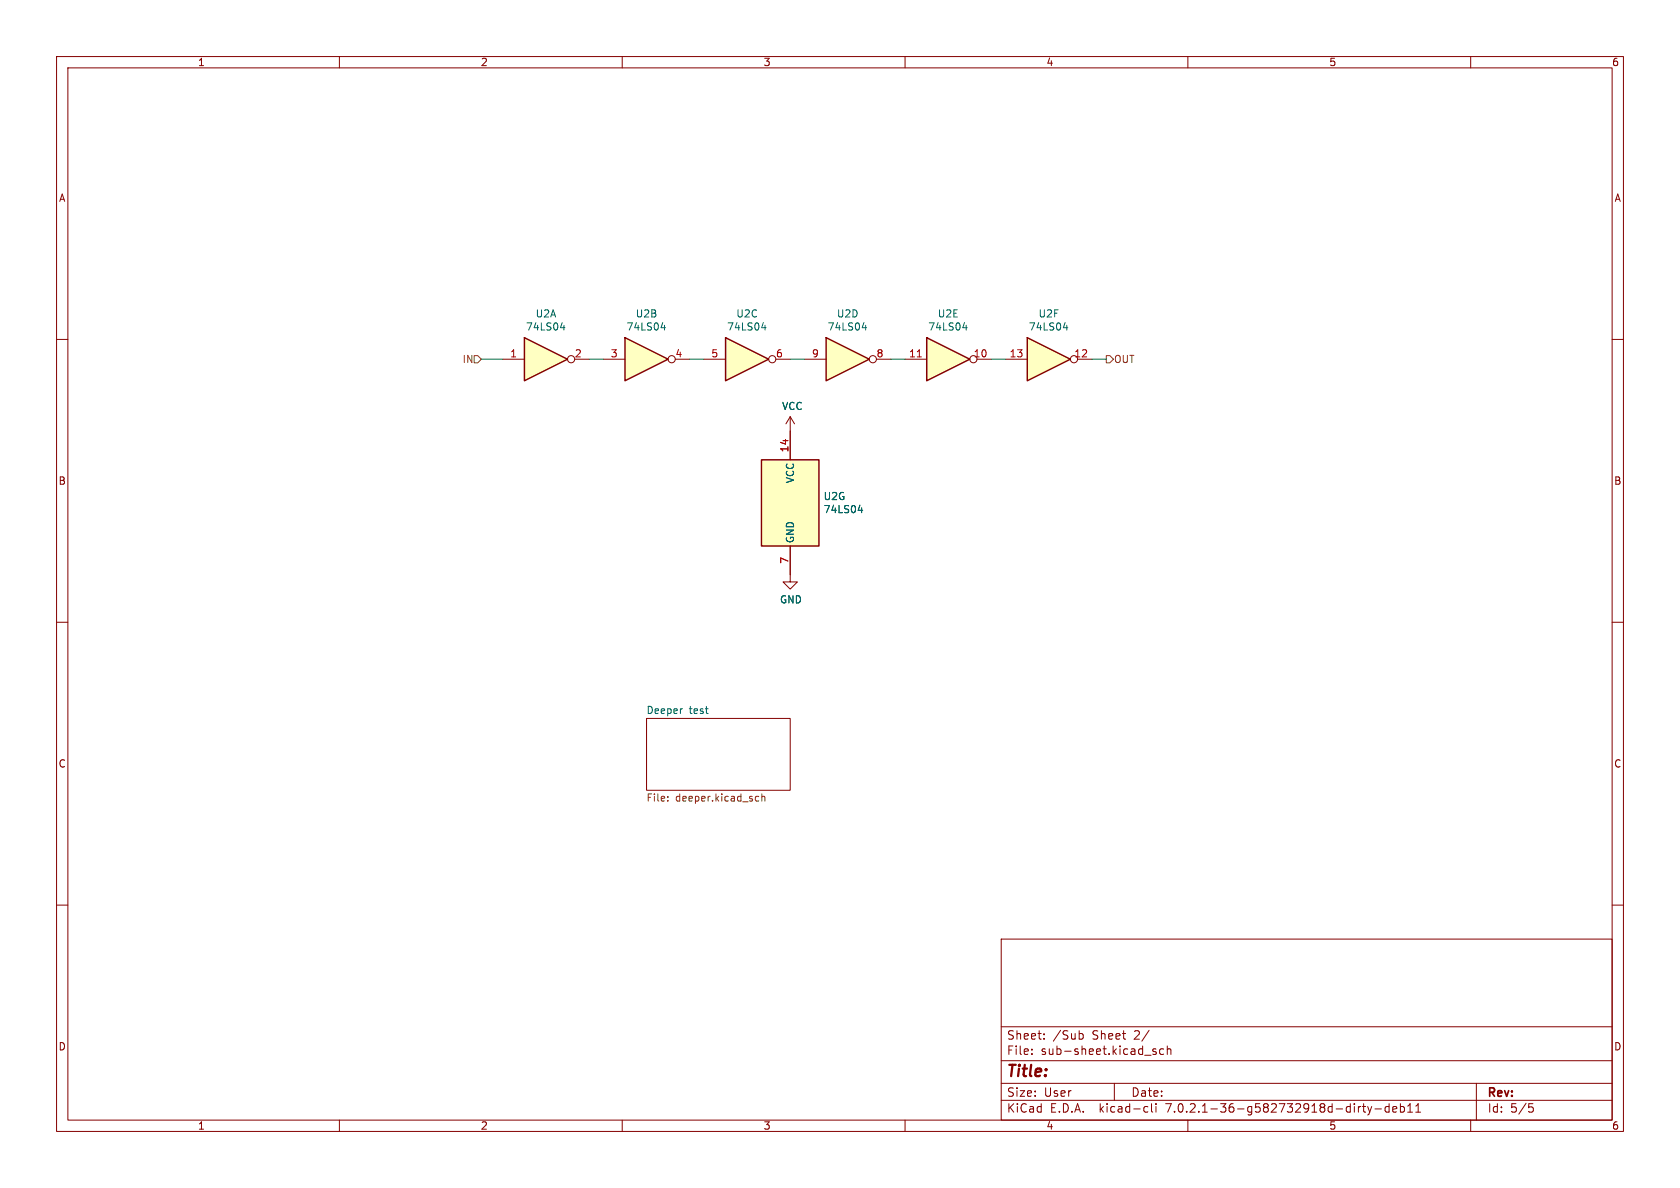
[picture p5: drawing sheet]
<svg xmlns="http://www.w3.org/2000/svg" width="297mm" height="210mm" viewBox="0 0 297 210" stroke-linecap="round" stroke-linejoin="round" font-family="sans-serif">
<g fill="none" stroke="#840000" stroke-width=".18">
<path d="M10 10h277v190h-277zM12 12h273v186h-273zM60 10v2M110 10v2M160 10v2M210 10v2M260 10v2M10 60h2M285 60h2M139.7 73.7l-.8 1.2M139.7 73.7v7.6M139.7 73.7l.8 1.2"/>
<path d="M139.7 96.5v6.4h1.3l-1.3 1.2-1.3-1.2h1.3M10 110h2M285 110h2M114.3 127h25.4v12.7h-25.4zM10 160h2M285 160h2M177 166h108v32h-108zM60 198v2M110 198v2M160 198v2M177 194.5h108M177 191.5h108"/>
<path d="M177 187.5h108M177 181.5h108M182.4 186.3v.1M182.4 185.5v.1M184.6 183.6v.1M184.6 182.8v.1M190.9 182.7l.5 .1 .1 .2-.1 .6-.5 .1M197 191.5v3M202.5 195.6l.4 .1M202.9 196.5l-.4 .1M203.1 182.1l-1.2 2M203.6 195.1v1.3l.2 .2"/>
<path d="M204.4 185.5l-.4-.1-.2 .2 .1 .2 .5 .2v.3h-.6M204.4 195.1v.1M204.4 195.6v1M205.7 185.5l-.4-.1-.3 .3v.4l.1 .2h.6M206.4 185.5l.2-.1 .3 .1 .1 .9M206.4 184.9v1.5M210 198v2M240.4 195.6h.2M240.9 195.6h.5M241.1 195.1v1.3l.3 .2M241.8 195.6l.3 1M242.1 196.6l-.1 .4-.2 .1"/>
<path d="M242.5 195.6l-.4 1M243.1 196h1.1M245.6 195.7l-.5-.1-.2 .3v.4l.1 .2h.6M245.6 195.1v1.5M246.2 196.1l.7-.1v-.3l-.5-.1-.2 .2 .1 .7h.6M247.6 195.7l.4-.1 .3 .3v.4l-.2 .2h-.5M247.6 195.1v1.5M248.9 196.6h.8M248.9 195.5l.4-.4v1.5M250.3 196.6h.8M250.3 195.5l.4-.4v1.5M260 198v2"/>
<path d="M261 191.5v6.5M270.3 195.1h.7M270.4 195.7h.4l.3 .3-.2 .5-.5 .1"/>
</g>
<path d="M114.3 127h25.4v12.7h-25.4z" fill="#fff" stroke="#fff" stroke-width=".18"/>
<path d="M118 141.5v.1M118 140.8v.1M133.8 140.8h.3M134.1 141.6h-.3M134.7 140.9l.2-.1h.3v.8M134.7 140.3v1.3" fill="none" stroke="#725600" stroke-width=".18"/>
<path d="M134.6 81.3h10.2v15.2h-10.2z" fill="#ffffc2" stroke="#ffffc2" stroke-width=".18"/>
<path d="M134.6 81.3h10.2v15.2h-10.2z" fill="none" stroke="#840000" stroke-width=".25"/>
<path d="M151.7 90.2h.8M152.3 89.8v.8" fill="none" stroke="#006464" stroke-width=".18"/>
<path d="M92.7 59.7l7.6 3.8-7.6 3.8z" fill="#ffffc2"/>
<path d="M92.7 59.7l7.6 3.8-7.6 3.8z" fill="none" stroke="#840000" stroke-width=".25"/>
<g fill="none" stroke="#840000" stroke-width=".18">
<path d="M88.9 63.5h3.8M101.6 63.5h2.5"/>
<circle cx="101" cy="63.5" r=".63"/>
</g>
<path d="M99.1 57.9h.8M99.7 57.5v.8" fill="none" stroke="#006464" stroke-width=".18"/>
<path d="M110.5 59.7l7.6 3.8-7.6 3.8z" fill="#ffffc2"/>
<path d="M110.5 59.7l7.6 3.8-7.6 3.8z" fill="none" stroke="#840000" stroke-width=".25"/>
<g fill="none" stroke="#840000" stroke-width=".18">
<path d="M106.7 63.5h3.8M119.4 63.5h2.5"/>
<circle cx="118.7" cy="63.5" r=".63"/>
</g>
<path d="M116.9 57.9h.8M117.5 57.5v.8" fill="none" stroke="#006464" stroke-width=".18"/>
<path d="M128.3 59.7l7.6 3.8-7.6 3.8z" fill="#ffffc2"/>
<path d="M128.3 59.7l7.6 3.8-7.6 3.8z" fill="none" stroke="#840000" stroke-width=".25"/>
<g fill="none" stroke="#840000" stroke-width=".18">
<path d="M124.5 63.5h3.8M137.2 63.5h2.5"/>
<circle cx="136.5" cy="63.5" r=".63"/>
</g>
<path d="M134.7 57.9h.7M135.3 57.5v.8" fill="none" stroke="#006464" stroke-width=".18"/>
<path d="M181.6 59.7l7.6 3.8-7.6 3.8z" fill="#ffffc2"/>
<path d="M181.6 59.7l7.6 3.8-7.6 3.8z" fill="none" stroke="#840000" stroke-width=".25"/>
<g fill="none" stroke="#840000" stroke-width=".18">
<path d="M177.8 63.5h3.8M190.5 63.5h2.5"/>
<circle cx="189.9" cy="63.5" r=".63"/>
</g>
<path d="M188 57.9h.8M188.6 57.5v.8" fill="none" stroke="#006464" stroke-width=".18"/>
<path d="M163.8 59.7l7.6 3.8-7.6 3.8z" fill="#ffffc2"/>
<path d="M163.8 59.7l7.6 3.8-7.6 3.8z" fill="none" stroke="#840000" stroke-width=".25"/>
<g fill="none" stroke="#840000" stroke-width=".18">
<path d="M160 63.5h3.8M172.7 63.5h2.6"/>
<circle cx="172.1" cy="63.5" r=".63"/>
</g>
<path d="M162.2 63.1h.7" fill="none" stroke="#a90000" stroke-width=".18"/>
<path d="M170.2 57.9h.8M170.8 57.5v.8" fill="none" stroke="#006464" stroke-width=".18"/>
<path d="M146 59.7l7.7 3.8-7.7 3.8z" fill="#ffffc2"/>
<path d="M146 59.7l7.7 3.8-7.7 3.8z" fill="none" stroke="#840000" stroke-width=".25"/>
<g fill="none" stroke="#840000" stroke-width=".18">
<path d="M139.7 76.2v5.1M142.2 63.5h3.8M154.9 63.5h2.6M139.7 96.5v5.1"/>
<circle cx="154.3" cy="63.5" r=".63"/>
</g>
<path d="M152.4 57.9h.8M153 57.5v.8M151.7 90.2h.8M152.3 89.8v.8" fill="none" stroke="#006464" stroke-width=".18"/>
<path d="M83.8 62.9h.7l.6 .6-.6 .6h-.7zM195.6 62.9h.6l.6 .6-.6 .6h-.6z" fill="none" stroke="#725600" stroke-width=".18"/>
<path d="M85.1 63.5h3.8M104.1 63.5h2.6M121.9 63.5h2.6M139.7 63.5h2.5M157.5 63.5h2.5M175.3 63.5h2.5M193 63.5h2.6" fill="none" stroke="#009600" stroke-width=".18"/>
<text font-size="2.8" fill="#840000" x="178" y="190.8">Title:</text>
<g font-size="2.1" fill="#840000">
<text x="178" y="183.9">Sheet:</text>
<text x="186.2" y="183.9">/Sub</text>
<text x="193.1" y="183.9">Sheet</text>
<text x="200.5" y="183.9">2/</text>
<text x="178" y="186.6">File:</text>
<text x="184" y="186.6">sub-sheet.kicad_sch</text>
<text x="178" y="196.8">KiCad</text>
<text x="178" y="194">Size:</text>
<text x="184.6" y="194">User</text>
<text x="185.7" y="196.8">E.D.A.</text>
<text x="194.4" y="196.8">kicad-cli</text>
<text x="200" y="194">Date:</text>
<text x="206.2" y="196.8">7.0.2.1-36-g582732918d-dirty-deb11</text>
<text x="263" y="194.2">Rev:</text>
<text x="263" y="196.8">Id:</text>
<text x="267" y="196.8">5/5</text>
</g>
<g font-size="1.8" fill="#840000">
<text x="35" y="11.8">1</text>
<text x="85" y="11.8">2</text>
<text x="135" y="11.8">3</text>
<text x="185" y="11.8">4</text>
<text x="235" y="11.8">5</text>
<text x="285" y="11.8">6</text>
<text x="10.4" y="35.8">A</text>
<text x="285.4" y="35.8">A</text>
<text x="10.3" y="85.8">B</text>
<text x="285.3" y="85.8">B</text>
<text x="10.3" y="135.8">C</text>
<text x="285.3" y="135.8">C</text>
<text x="10.3" y="185.8">D</text>
<text x="285.3" y="185.8">D</text>
<text x="35" y="199.8">1</text>
<text x="85" y="199.8">2</text>
<text x="135" y="199.8">3</text>
<text x="185" y="199.8">4</text>
<text x="235" y="199.8">5</text>
<text x="285" y="199.8">6</text>
</g>
<g font-size="1.8" fill="#006464">
<text x="92.9" y="58.6">74LS04</text>
<text x="94.6" y="56.3">U2A</text>
<text x="110.7" y="58.6">74LS04</text>
<text x="112.3" y="56.3">U2B</text>
<text x="128.5" y="58.6">74LS04</text>
<text x="130.1" y="56.3">U2C</text>
<text x="146.3" y="58.6">74LS04</text>
<text x="147.9" y="56.3">U2D</text>
<text x="164" y="58.6">74LS04</text>
<text x="165.7" y="56.3">U2E</text>
<text x="181.8" y="58.6">74LS04</text>
<text x="183.5" y="56.3">U2F</text>
<text x="138.2" y="72.6">VCC</text>
<text x="140.5" y="85.5" transform="rotate(-90 140.5 85.5)">VCC</text>
<text x="145.5" y="88.6">U2G</text>
<text x="145.5" y="90.9">74LS04</text>
<text x="140.5" y="96" transform="rotate(-90 140.5 96)">GND</text>
<text x="137.8" y="106.8">GND</text>
<text x="114.3" y="126.3">Deeper</text>
<text x="121.9" y="126.3">test</text>
</g>
<g font-size="1.8" fill="#725600">
<text x="81.7" y="64.3">IN</text>
<text x="197" y="64.3">OUT</text>
<text x="114.3" y="141.9">File:</text>
<text x="119.4" y="141.9">deeper.kicad_sch</text>
</g>
<g font-size="1.8" fill="#a90000">
<text x="90.1" y="63.2">1</text>
<text x="101.6" y="63.2">2</text>
<text x="107.9" y="63.2">3</text>
<text x="119.3" y="63.2">4</text>
<text x="125.7" y="63.2">5</text>
<text x="137.1" y="63.2">6</text>
<text x="143.5" y="63.2">9</text>
<text x="154.9" y="63.2">8</text>
<text x="160.7" y="63.2">11</text>
<text x="172.1" y="63.2">10</text>
<text x="178.4" y="63.2">13</text>
<text x="189.9" y="63.2">12</text>
<text x="139.4" y="80" transform="rotate(-90 139.4 80)">14</text>
<text x="139.4" y="99.7" transform="rotate(-90 139.4 99.7)">7</text>
</g>
</svg>
